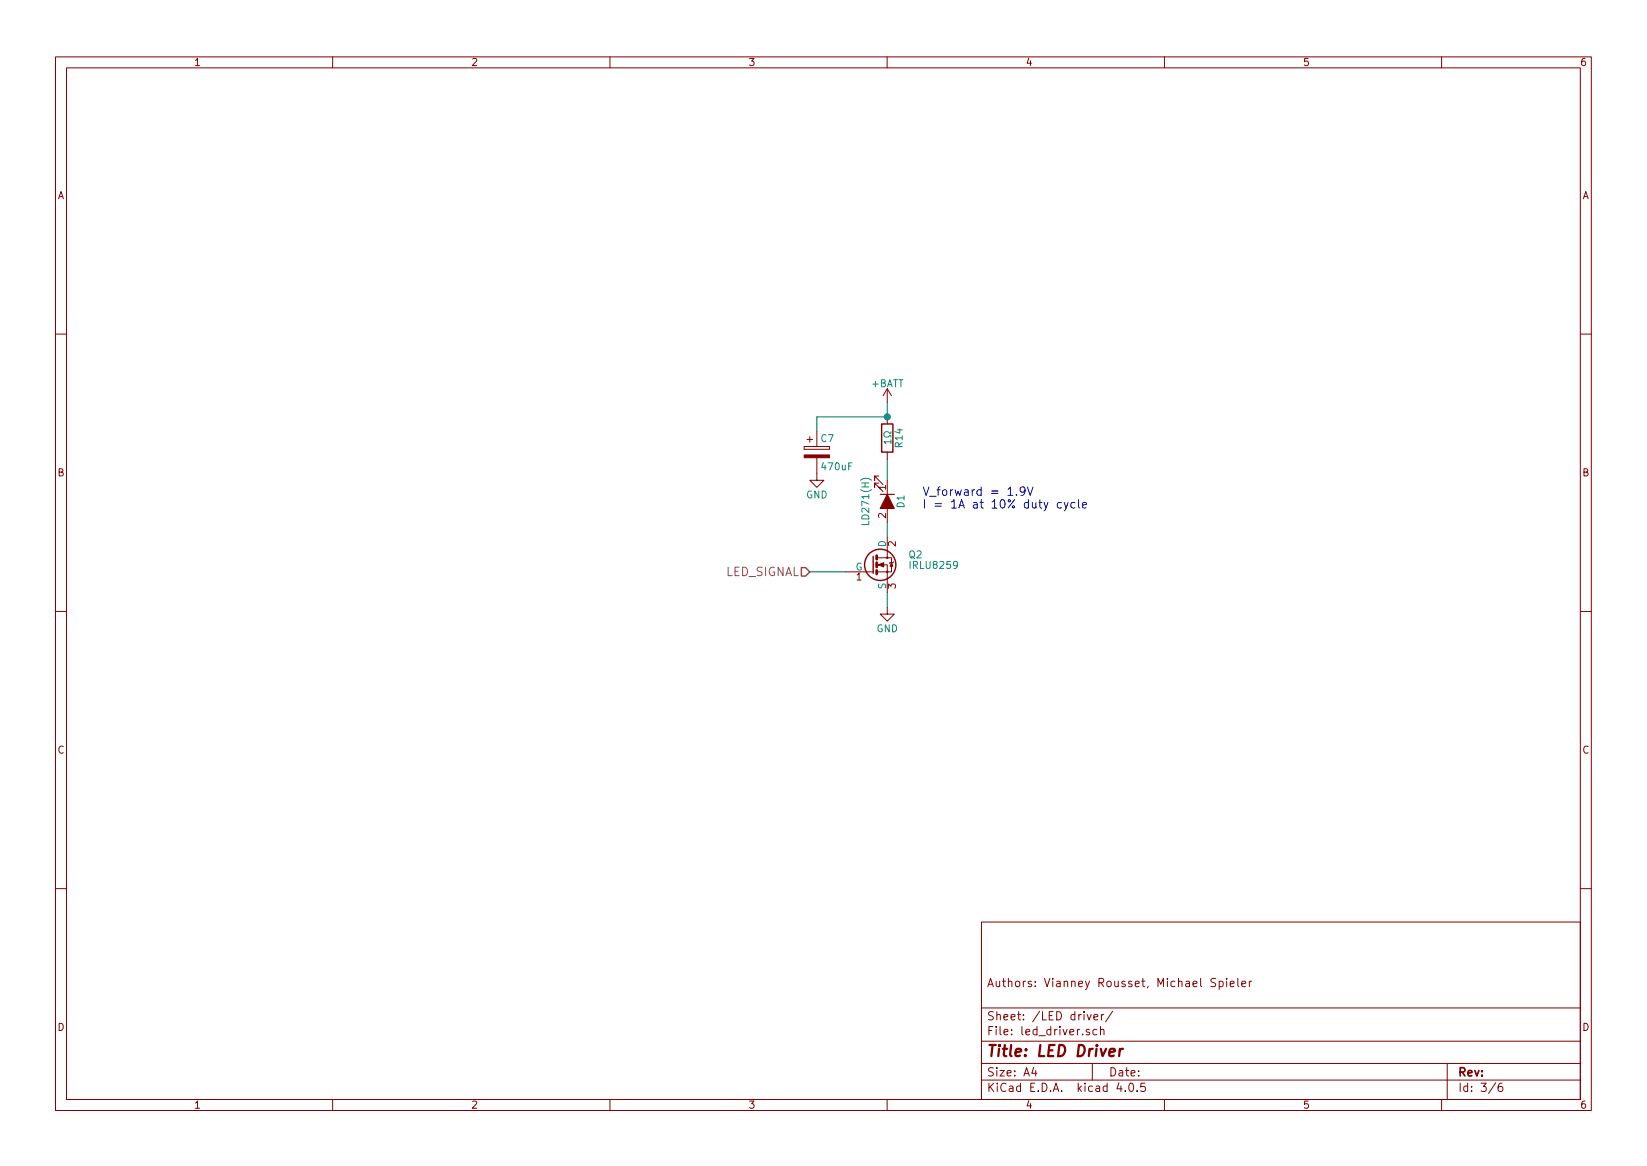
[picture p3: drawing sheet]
EESchema Schematic File Version 2
LIBS:IRemote-rescue
LIBS:hef4526b
LIBS:switches
LIBS:power
LIBS:device
LIBS:transistors
LIBS:conn
LIBS:linear
LIBS:regul
LIBS:74xx
LIBS:cmos4000
LIBS:adc-dac
LIBS:memory
LIBS:xilinx
LIBS:microcontrollers
LIBS:dsp
LIBS:microchip
LIBS:analog_switches
LIBS:motorola
LIBS:texas
LIBS:intel
LIBS:audio
LIBS:interface
LIBS:digital-audio
LIBS:philips
LIBS:display
LIBS:cypress
LIBS:siliconi
LIBS:opto
LIBS:atmel
LIBS:contrib
LIBS:valves
LIBS:custom
LIBS:IRemote-cache
EELAYER 25 0
EELAYER END
$Descr A4 11693 8268
encoding utf-8
Sheet 2 6
Title "LED Driver"
Date ""
Rev ""
Comp ""
Comment1 "Authors: Vianney Rousset, Michael Spieler"
Comment2 ""
Comment3 ""
Comment4 ""
$EndDescr
Text HLabel 5750 4050 0    60   Input ~ 0
LED_SIGNAL
$Comp
L LED_ALT D1
U 1 1
P 6300 3550
F 0 "D1" H 6300 3650 50  0000 C CNN
F 1 "LD271(H)" H 6300 3400 50  0000 C CNN
F 2 "" H 6300 3550 50  0000 C CNN
F 3 "" H 6300 3550 50  0000 C CNN
	1    6300 3550
	0    1    1    0   
$EndComp
$Comp
L IRLB8721PBF Q2
U 1 1
P 6200 4000
F 0 "Q2" H 6450 4075 50  0000 L CNN
F 1 "IRLU8259" H 6450 4000 50  0000 L CNN
F 2 "TO_SOT_Packages_THT:TO-220_Neutral123_Vertical" H 6450 3925 50  0001 L CIN
F 3 "" H 6200 4000 50  0000 L CNN
	1    6200 4000
	1    0    0    -1  
$EndComp
Wire Wire Line
	6300 3700 6300 3800
Wire Wire Line
	6300 4200 6300 4300
$Comp
L GND #PWR5
U 1 1
P 6300 4300
F 0 "#PWR5" H 6300 4050 50  0001 C CNN
F 1 "GND" H 6300 4150 50  0000 C CNN
F 2 "" H 6300 4300 50  0000 C CNN
F 3 "" H 6300 4300 50  0000 C CNN
	1    6300 4300
	1    0    0    -1  
$EndComp
Wire Wire Line
	6000 4050 5750 4050
Wire Wire Line
	6300 3400 6300 3250
$Comp
L +BATT #PWR4
U 1 1
P 6300 2850
F 0 "#PWR4" H 6300 2700 50  0001 C CNN
F 1 "+BATT" H 6300 2990 50  0000 C CNN
F 2 "" H 6300 2850 50  0000 C CNN
F 3 "" H 6300 2850 50  0000 C CNN
	1    6300 2850
	1    0    0    -1  
$EndComp
$Comp
L R R14
U 1 1
P 6300 3100
F 0 "R14" V 6380 3100 50  0000 C CNN
F 1 "1Ω" V 6300 3100 50  0000 C CNN
F 2 "" V 6230 3100 50  0000 C CNN
F 3 "" H 6300 3100 50  0000 C CNN
	1    6300 3100
	1    0    0    -1  
$EndComp
Wire Wire Line
	6300 2850 6300 2950
Text Notes 6550 3600 0    60   ~ 0
V_forward = 1.9V\nI = 1A at 10% duty cycle
$Comp
L CP C7
U 1 1
P 5800 3200
F 0 "C7" H 5825 3300 50  0000 L CNN
F 1 "470uF" H 5825 3100 50  0000 L CNN
F 2 "" H 5838 3050 50  0000 C CNN
F 3 "" H 5800 3200 50  0000 C CNN
	1    5800 3200
	1    0    0    -1  
$EndComp
$Comp
L GND #PWR3
U 1 1
P 5800 3350
F 0 "#PWR3" H 5800 3100 50  0001 C CNN
F 1 "GND" H 5800 3200 50  0000 C CNN
F 2 "" H 5800 3350 50  0000 C CNN
F 3 "" H 5800 3350 50  0000 C CNN
	1    5800 3350
	1    0    0    -1  
$EndComp
Wire Wire Line
	6300 2950 5800 2950
Connection ~ 6300 2950
Wire Wire Line
	5800 2950 5800 3050
$EndSCHEMATC
